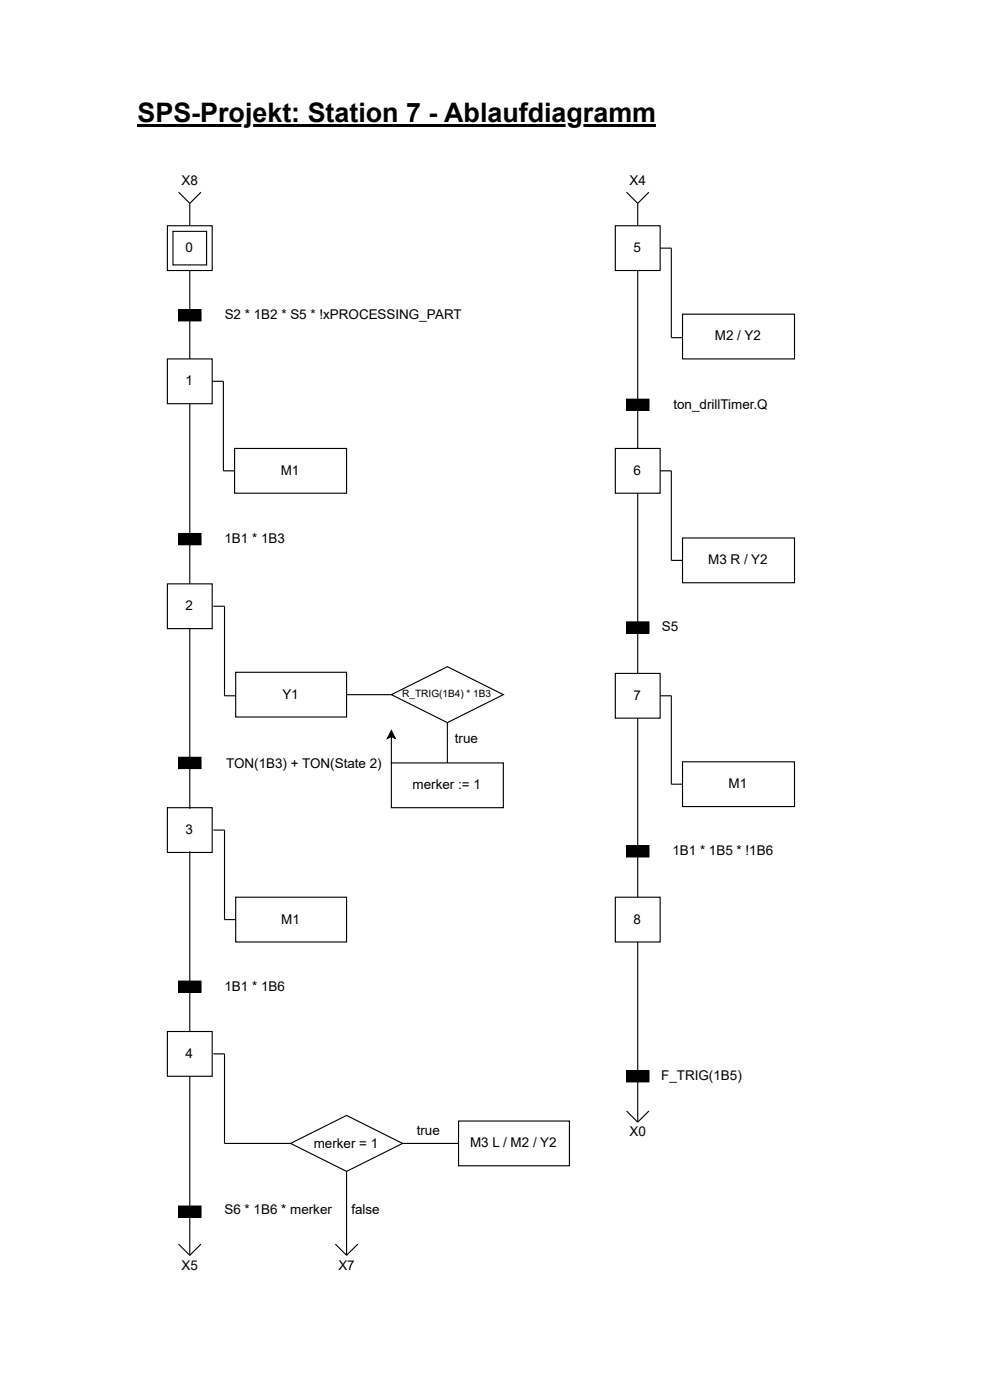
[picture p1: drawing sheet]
<svg xmlns="http://www.w3.org/2000/svg" width="210mm" height="297mm" viewBox="0 0 210 297" stroke-linecap="round" stroke-linejoin="round" font-family="sans-serif">
<g fill="none" stroke="#000" stroke-width=".24">
<path d="M35.5 47.9h9.5v9.5h-9.5zM36.7 49.1h7.1v7.1h-7.1zM37.9 40.8l2.3 2.3M40.2 43.1v4.8M40.2 57.4v8.3M42.6 40.8l-2.4 2.3M130.5 47.9h9.5v9.5h-9.5zM132.8 40.8l2.4 2.3M135.2 43.1v4.8M135.2 57.4v27.3M137.6 40.8l-2.4 2.3M140 52.6h2.3v19h2.4"/>
<path d="M35.5 76.1h9.5v9.5h-9.5zM37.9 65.7h4.7v2.4h-4.7zM40.2 68.1v8M40.2 85.6v27.6M45 80.9h2.4v19h2.3M49.7 95.1h23.8v9.5h-23.8zM132.8 84.7h4.8v2.4h-4.8zM135.2 87.1v8M37.9 113.2h4.7v2.4h-4.7zM40.2 115.6v8.3M35.5 123.9h9.5v9.5h-9.5zM40.2 133.4v27.3"/>
<path d="M45.2 128.6h2.4v19h2.4M35.5 171.4h9.5v9.4h-9.5zM37.9 160.7h4.7v2.3h-4.7zM40.2 163v8.6M45.2 176.1h2.4v19h2.4M40.2 180.6v27.6M50 190.3h23.5v9.5h-23.5zM35.5 218.8h9.5v9.5h-9.5zM37.9 208.2h4.7v2.3h-4.7zM40.2 210.5v8.3M40.2 228.3v27.6M45.2 223.6h2.4v19h14"/>
<path d="M132.8 235.7l2.4 2.4 2.4-2.4M37.9 255.9h4.7v2.3h-4.7zM40.2 258.2v8.1M37.9 263.9l2.3 2.4M42.6 263.9l-2.4 2.4"/>
</g>
<path d="M37.9 65.7h4.7v2.4h-4.7zM132.8 84.7h4.8v2.4h-4.8zM37.9 113.2h4.7v2.4h-4.7zM37.9 160.7h4.7v2.3h-4.7zM37.9 208.2h4.7v2.3h-4.7zM37.9 255.9h4.7v2.3h-4.7z" fill="#000"/>
<path d="M83 147.4l11.8-6 11.9 6-11.9 5.9z" fill="#fff"/>
<g fill="none" stroke="#000" stroke-width=".24">
<path d="M144.7 66.7h23.7v9.4h-23.7zM130.5 95.1h9.5v9.5h-9.5zM140 99.9h2.3v19h2.4M135.2 104.6v27.3M144.7 114.1h23.7v9.5h-23.7zM132.8 131.9h4.8v2.4h-4.8zM135.2 134.3v8.6M50 142.6h23.5v9.5h-23.5zM73.5 147.4h9.5M83 147.4l11.8-6 11.9 6-11.9 5.9zM83 155l.8 1.7-.8-.5-.9 .5zM83 156.2v5.7"/>
<path d="M94.8 153.3v8.6M130.5 142.9h9.5v9.5h-9.5zM135.2 152.4v27M140 147.6h2.3v18.8h2.4M83 161.9h23.7v9.5h-23.7zM132.8 179.4h4.8v2.4h-4.8zM144.7 161.6h23.7v9.5h-23.7zM130.5 190.3h9.5v9.5h-9.5zM135.2 181.8v8.5M135.2 199.8v27.3M132.8 227.1h4.8v2.4h-4.8zM135.2 229.5v8.6"/>
</g>
<path d="M132.8 131.9h4.8v2.4h-4.8zM83 155l.8 1.7-.8-.5-.9 .5zM132.8 179.4h4.8v2.4h-4.8zM132.8 227.1h4.8v2.4h-4.8z" fill="#000"/>
<path d="M61.6 242.6l11.9-6 11.8 6-11.8 5.9z" fill="#fff"/>
<path d="M97.2 237.8h23.5v9.5h-23.5zM61.6 242.6l11.9-6 11.8 6-11.8 5.9zM73.5 248.5v17.8M85.3 242.6h11.9M71.1 263.9l2.4 2.4M75.8 263.9l-2.3 2.4" fill="none" stroke="#000" stroke-width=".24"/>
<path d="M29.2 26.4h109.9v.5h-109.9z" fill="#000"/>
<text font-size="5.7" x="29.2" y="25.9">SPS-Projekt: Station 7 - Ablaufdiagramm</text>
<g font-size="2.8">
<text x="38.5" y="39.2">X8</text>
<text x="133.5" y="39.2">X4</text>
<text x="39.3" y="53.5">0</text>
<text x="134.3" y="53.5">5</text>
<text x="47.6" y="67.7">S2 * 1B2 * S5 * !xPROCESSING_PART</text>
<text x="151.6" y="72.2">M2 / Y2</text>
<text x="39.3" y="81.7">1</text>
<text x="142.8" y="86.7">ton_drillTimer.Q</text>
<text x="59.5" y="100.7">M1</text>
<text x="134.3" y="100.7">6</text>
<text x="47.6" y="115.2">1B1 * 1B3</text>
<text x="150.1" y="119.7">M3 R / Y2</text>
<text x="39.3" y="129.4">2</text>
<text x="140.3" y="134">S5</text>
<text x="59.9" y="148.2">Y1</text>
<text x="134.3" y="148.4">7</text>
<text x="96.4" y="157.7">true</text>
<text x="47.9" y="162.9">TON(1B3) + TON(State 2)</text>
<text x="87.5" y="167.4">merker := 1</text>
<text x="154.5" y="167.2">M1</text>
<text x="39.3" y="176.9">3</text>
<text x="142.6" y="181.4">1B1 * 1B5 * !1B6</text>
<text x="59.6" y="195.9">M1</text>
<text x="134.3" y="195.9">8</text>
<text x="47.6" y="210.2">1B1 * 1B6</text>
<text x="39.3" y="224.4">4</text>
<text x="140.2" y="229.2">F_TRIG(1B5)</text>
<text x="66.5" y="243.6">merker = 1</text>
<text x="88.4" y="240.8">true</text>
<text x="99.7" y="243.4">M3 L / M2 / Y2</text>
<text x="133.5" y="241">X0</text>
<text x="47.6" y="257.7">S6 * 1B6 * merker</text>
<text x="74.5" y="257.7">false</text>
<text x="38.5" y="269.5">X5</text>
<text x="71.7" y="269.5">X7</text>
</g>
<text font-size="2.1" x="85.3" y="148">R_TRIG(1B4) * 1B3</text>
</svg>
